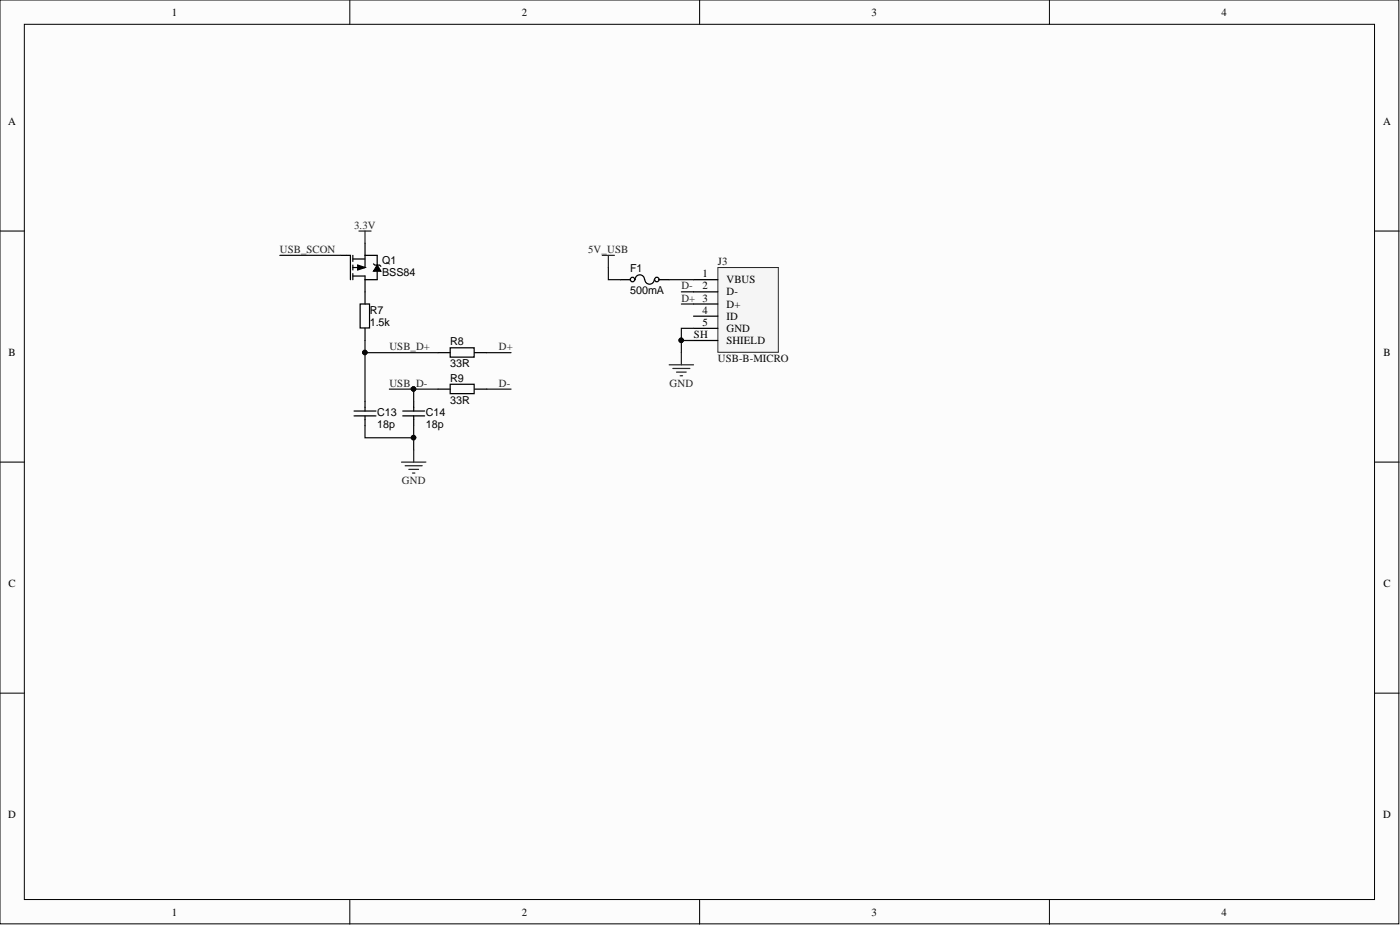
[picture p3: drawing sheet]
<svg xmlns="http://www.w3.org/2000/svg" width="292mm" height="193mm" viewBox="0 0 292 193" stroke-linecap="round" stroke-linejoin="round" font-family="sans-serif">
<g fill="#fcfcfc" stroke="#000" stroke-width=".21">
<path d="M0 0h291.9v192.7h-291.9z"/>
<path d="M5.1 5.1h281.7v182.6h-281.7z"/>
</g>
<path d="M73 0v5.1M146 0v5.1M219 0v5.1M0 48.2h5.1M286.9 48.2h5M0 96.4h5.1M286.9 96.4h5M0 144.6h5.1M286.9 144.6h5M73 187.7v5.1M146 187.7v5.1M219 187.7v5.1" fill="none" stroke="#000" stroke-width=".21"/>
<path d="M125.7 53.3h2.5M126.9 53.3v2.5" fill="none" stroke="#262626" stroke-width=".26"/>
<g fill="none" stroke="#000" stroke-width=".26">
<path d="M129.5 58.3h2M134.5 58.3a.98 .98 0 0 0-1-1 .98 .98 0 0 0-1 1M136.5 58.3a.98 .98 0 0 1-1 1 .98 .98 0 0 1-1-1M137.6 58.3h2"/>
<circle cx="132" cy="58.3" r=".47"/>
<circle cx="137" cy="58.3" r=".47"/>
</g>
<path d="M149.8 55.8h12.6v17.7h-12.6z" fill="#f5f5f5" stroke="#262626" stroke-width=".21"/>
<g fill="none" stroke="#000" stroke-width=".26">
<path d="M71.1 53.3h2v5M73.6 57.6h2.6v5.8M73.6 54h2.6M73.6 53.3v1.2M73.6 55.3v1M73.6 57.1v1.2M74.6 55.3l1.6 .5-1.6 .5zM76.2 50.7v5.1h-2.6M76.2 53.3h2.5v2M77.9 55l.3 .3h1l.3 .3M78.7 55.3l.8 1.3h-1.6zM78.7 56.6v1.7h-2.5"/>
<path d="M144.7 58.3h5.1M75.1 63.4h2v5h-2zM76.2 68.5v2.5M91.4 73.6h2.5M93.9 72.6h5v1.9h-5zM99 73.6h2.5M144.7 60.9h5.1M144.7 63.4h5.1M144.7 66h5.1M144.7 68.5h5.1M144.7 71h5.1M73.9 85.7h4.5"/>
<path d="M73.9 86.8h4.5M76.2 83.7v2M76.2 86.8v2M84 85.7h4.6M84 86.8h4.6M86.3 83.7v2M86.3 86.8v2M91.4 81.2h2.5M93.9 80.2h5v1.9h-5zM99 81.2h2.5"/>
</g>
<path d="M74.9 48.2h2.5M76.2 48.2v2.5M139.6 76.1h5.1M140.4 76.9h3.5M141.1 77.6h2.1M141.9 78.4h.5M142.2 73.6v2.5M83.8 96.4h5.1M84.5 97.2h3.6M85.3 97.9h2M86.1 98.7h.5M86.3 93.9v2.5" fill="none" stroke="#262626" stroke-width=".26"/>
<path d="M74.6 55.3l1.6 .5-1.6 .5zM78.7 55.3l.8 1.3h-1.6z" fill="#000"/>
<g fill="none" stroke="#0e0e0e" stroke-width=".26">
<path d="M58.4 53.3h12.7M126.9 55.8v2.5h2.6M139.6 58.3h5.1M76.2 71v2.6h15.2M76.2 73.6v10.1M101.5 73.6h5.1M142.2 60.9h2.5M142.2 63.4h2.5M144.7 68.5h-2.5v2.5M144.7 71h-2.5v2.6M76.2 88.8v2.5h10.1M81.2 81.2h5.1"/>
<path d="M86.3 88.8v5.1M91.4 81.2h-5.1v2.5M101.5 81.2h5.1"/>
</g>
<g fill="#0e0e0e" stroke="#0e0e0e" stroke-width=".21">
<circle cx="142.1" cy="71" r=".47"/>
<circle cx="76.1" cy="73.5" r=".47"/>
<circle cx="86.3" cy="81.1" r=".47"/>
<circle cx="86.3" cy="91.3" r=".47"/>
</g>
<g font-size="2.3">
<text x="35.9" y="3.3">1</text>
<text x="108.9" y="3.3">2</text>
<text x="181.8" y="3.3">3</text>
<text x="254.9" y="3.3">4</text>
<text x="1.7" y="26.1">A</text>
<text x="288.6" y="26.1">A</text>
<text x="79.7" y="55">Q1</text>
<text x="79.7" y="57.6">BSS84</text>
<text x="131.5" y="56.8">F1</text>
<text x="146.6" y="57.8">1</text>
<text x="151.6" y="59.1">VBUS</text>
<text x="77.2" y="65.5">R7</text>
<text x="131.5" y="61.4">500mA</text>
<text x="146.6" y="60.4">2</text>
<text x="146.6" y="65.5">4</text>
<text x="151.6" y="61.6">D-</text>
<text x="151.6" y="64.2">D+</text>
<text x="77.2" y="68">1.5k</text>
<text x="144.8" y="70.5">SH</text>
<text x="146.6" y="68">5</text>
<text x="151.6" y="66.7">ID</text>
<text x="151.6" y="69.3">GND</text>
<text x="151.6" y="71.8">SHIELD</text>
<text x="1.8" y="74.3">B</text>
<text x="93.9" y="72">R8</text>
<text x="93.9" y="76.6">33R</text>
<text x="288.6" y="74.3">B</text>
<text x="93.9" y="79.7">R9</text>
<text x="78.7" y="86.8">C13</text>
<text x="78.7" y="89.3">18p</text>
<text x="88.9" y="86.8">C14</text>
<text x="88.9" y="89.3">18p</text>
<text x="93.9" y="84.2">33R</text>
<text x="1.8" y="122.5">C</text>
<text x="288.6" y="122.5">C</text>
<text x="1.7" y="170.7">D</text>
<text x="288.6" y="170.7">D</text>
<text x="35.9" y="191">1</text>
<text x="108.9" y="191">2</text>
<text x="181.8" y="191">3</text>
<text x="254.9" y="191">4</text>
</g>
<g font-size="2.3" fill="#262626">
<text x="73.9" y="47.7">3.3V</text>
<text x="58.4" y="52.8">USB_SCON</text>
<text x="122.7" y="52.8">5V_USB</text>
<text x="142.2" y="60.4">D-</text>
<text x="142.2" y="62.9">D+ 3</text>
<text x="81.2" y="73.1">USB_D+</text>
<text x="104.1" y="73.1">D+</text>
<text x="81.2" y="80.7">USB_D-</text>
<text x="104.1" y="80.7">D-</text>
<text x="139.7" y="80.7">GND</text>
<text x="83.9" y="101">GND</text>
</g>
<g font-size="2.3" fill="#0e0e0e">
<text x="149.8" y="55.3">J3</text>
<text x="149.8" y="75.6">USB-B-MICRO</text>
</g>
</svg>
